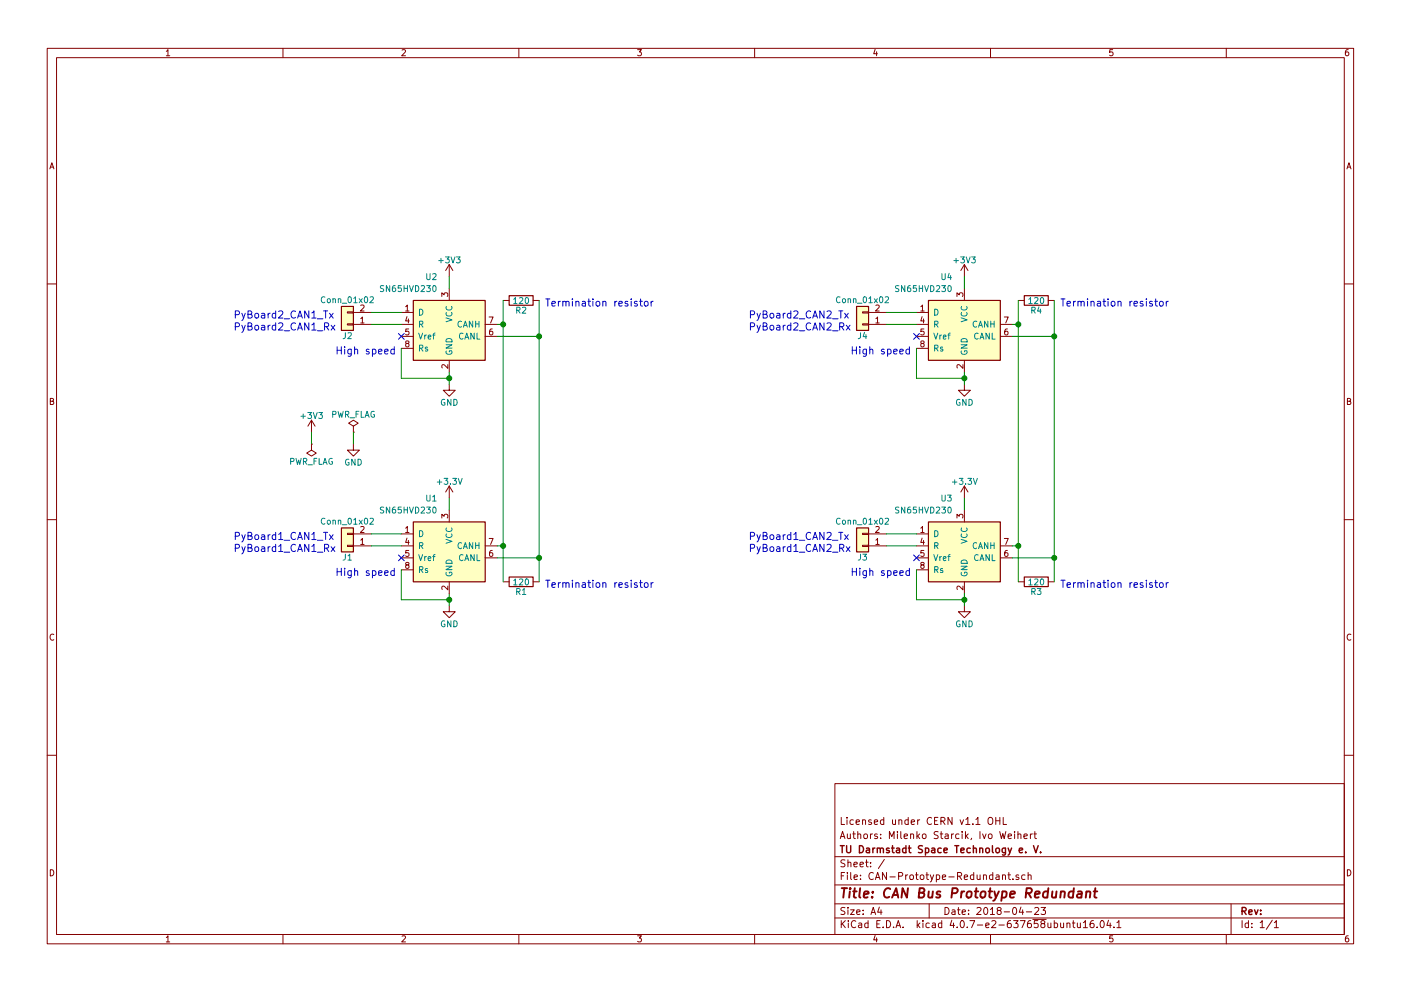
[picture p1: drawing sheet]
EESchema Schematic File Version 2
LIBS:power
LIBS:device
LIBS:switches
LIBS:relays
LIBS:motors
LIBS:transistors
LIBS:conn
LIBS:linear
LIBS:regul
LIBS:74xx
LIBS:cmos4000
LIBS:adc-dac
LIBS:memory
LIBS:xilinx
LIBS:microcontrollers
LIBS:dsp
LIBS:microchip
LIBS:analog_switches
LIBS:motorola
LIBS:texas
LIBS:intel
LIBS:audio
LIBS:interface
LIBS:digital-audio
LIBS:philips
LIBS:display
LIBS:cypress
LIBS:siliconi
LIBS:opto
LIBS:atmel
LIBS:contrib
LIBS:valves
LIBS:CAN-Prototype-Redundant-cache
EELAYER 25 0
EELAYER END
$Descr A4 11693 8268
encoding utf-8
Sheet 1 1
Title "CAN Bus Prototype Redundant"
Date "2018-04-23"
Rev ""
Comp "TU Darmstadt Space Technology e. V."
Comment1 "Authors: Milenko Starcik, Ivo Weihert"
Comment2 "Licensed under CERN v1.1 OHL"
Comment3 ""
Comment4 ""
$EndDescr
$Comp
L GND #PWR01
U 1 1
P 3750 5050
F 0 "#PWR01" H 3750 4800 50  0001 C CNN
F 1 "GND" H 3750 4900 50  0000 C CNN
F 2 "" H 3750 5050 50  0001 C CNN
F 3 "" H 3750 5050 50  0001 C CNN
	1    3750 5050
	1    0    0    -1  
$EndComp
$Comp
L +3.3V #PWR02
U 1 1
P 3750 4150
F 0 "#PWR02" H 3750 4000 50  0001 C CNN
F 1 "+3.3V" H 3750 4290 50  0000 C CNN
F 2 "" H 3750 4150 50  0001 C CNN
F 3 "" H 3750 4150 50  0001 C CNN
	1    3750 4150
	1    0    0    -1  
$EndComp
$Comp
L SN65HVD230 U2
U 1 1
P 3750 2700
F 0 "U2" H 3650 3100 50  0000 R CNN
F 1 "SN65HVD230" H 3650 3000 50  0000 R CNN
F 2 "Housings_SOIC:SOIC-8_3.9x4.9mm_Pitch1.27mm" H 3750 2200 50  0001 C CNN
F 3 "" H 3650 3100 50  0001 C CNN
	1    3750 2700
	1    0    0    -1  
$EndComp
$Comp
L R R2
U 1 1
P 4350 2500
F 0 "R2" V 4430 2500 50  0000 C CNN
F 1 "120" V 4350 2500 50  0000 C CNN
F 2 "" V 4280 2500 50  0001 C CNN
F 3 "" H 4350 2500 50  0001 C CNN
	1    4350 2500
	0    1    1    0   
$EndComp
$Comp
L R R1
U 1 1
P 4350 4850
F 0 "R1" V 4430 4850 50  0000 C CNN
F 1 "120" V 4350 4850 50  0000 C CNN
F 2 "" V 4280 4850 50  0001 C CNN
F 3 "" H 4350 4850 50  0001 C CNN
	1    4350 4850
	0    1    1    0   
$EndComp
$Comp
L SN65HVD230 U1
U 1 1
P 3750 4550
F 0 "U1" H 3650 4950 50  0000 R CNN
F 1 "SN65HVD230" H 3650 4850 50  0000 R CNN
F 2 "Housings_SOIC:SOIC-8_3.9x4.9mm_Pitch1.27mm" H 3750 4050 50  0001 C CNN
F 3 "" H 3650 4950 50  0001 C CNN
	1    3750 4550
	1    0    0    -1  
$EndComp
Wire Wire Line
	3750 4150 3750 4250
Wire Wire Line
	3750 4950 3750 5050
$Comp
L +3V3 #PWR03
U 1 1
P 3750 2300
F 0 "#PWR03" H 3750 2150 50  0001 C CNN
F 1 "+3V3" H 3750 2440 50  0000 C CNN
F 2 "" H 3750 2300 50  0001 C CNN
F 3 "" H 3750 2300 50  0001 C CNN
	1    3750 2300
	1    0    0    -1  
$EndComp
$Comp
L GND #PWR04
U 1 1
P 3750 3200
F 0 "#PWR04" H 3750 2950 50  0001 C CNN
F 1 "GND" H 3750 3050 50  0000 C CNN
F 2 "" H 3750 3200 50  0001 C CNN
F 3 "" H 3750 3200 50  0001 C CNN
	1    3750 3200
	1    0    0    -1  
$EndComp
Wire Wire Line
	3750 2300 3750 2400
Wire Wire Line
	3750 3100 3750 3200
Wire Wire Line
	3350 2900 3350 3150
Wire Wire Line
	3350 3150 3750 3150
Connection ~ 3750 3150
Wire Wire Line
	3350 4750 3350 5000
Wire Wire Line
	3350 5000 3750 5000
Connection ~ 3750 5000
Wire Wire Line
	4200 2500 4200 4850
Connection ~ 4200 2700
Wire Wire Line
	4500 2500 4500 4850
Wire Wire Line
	4200 4550 4150 4550
Connection ~ 4200 4550
Wire Wire Line
	4150 2700 4200 2700
Wire Wire Line
	4500 2800 4150 2800
Wire Wire Line
	4150 4650 4500 4650
Connection ~ 4500 4650
Connection ~ 4500 2800
Text Notes 4550 2550 0    60   ~ 0
Termination resistor
Text Notes 4550 4900 0    60   ~ 0
Termination resistor
Text Notes 2800 2950 0    60   ~ 0
High speed
Text Notes 2800 4800 0    60   ~ 0
High speed
NoConn ~ 3350 2800
NoConn ~ 3350 4650
$Comp
L PWR_FLAG #FLG05
U 1 1
P 2950 3600
F 0 "#FLG05" H 2950 3675 50  0001 C CNN
F 1 "PWR_FLAG" H 2950 3750 50  0000 C CNN
F 2 "" H 2950 3600 50  0001 C CNN
F 3 "" H 2950 3600 50  0001 C CNN
	1    2950 3600
	1    0    0    -1  
$EndComp
$Comp
L PWR_FLAG #FLG06
U 1 1
P 2600 3700
F 0 "#FLG06" H 2600 3775 50  0001 C CNN
F 1 "PWR_FLAG" H 2600 3850 50  0000 C CNN
F 2 "" H 2600 3700 50  0001 C CNN
F 3 "" H 2600 3700 50  0001 C CNN
	1    2600 3700
	-1   0    0    1   
$EndComp
$Comp
L +3V3 #PWR07
U 1 1
P 2600 3600
F 0 "#PWR07" H 2600 3450 50  0001 C CNN
F 1 "+3V3" H 2600 3740 50  0000 C CNN
F 2 "" H 2600 3600 50  0001 C CNN
F 3 "" H 2600 3600 50  0001 C CNN
	1    2600 3600
	1    0    0    -1  
$EndComp
$Comp
L GND #PWR08
U 1 1
P 2950 3700
F 0 "#PWR08" H 2950 3450 50  0001 C CNN
F 1 "GND" H 2950 3550 50  0000 C CNN
F 2 "" H 2950 3700 50  0001 C CNN
F 3 "" H 2950 3700 50  0001 C CNN
	1    2950 3700
	1    0    0    -1  
$EndComp
Wire Wire Line
	2600 3600 2600 3700
Wire Wire Line
	2950 3600 2950 3700
$Comp
L Conn_01x02 J2
U 1 1
P 2900 2700
F 0 "J2" H 2900 2800 50  0000 C CNN
F 1 "Conn_01x02" H 2900 2500 50  0000 C CNN
F 2 "" H 2900 2700 50  0001 C CNN
F 3 "" H 2900 2700 50  0001 C CNN
	1    2900 2700
	-1   0    0    1   
$EndComp
$Comp
L Conn_01x02 J1
U 1 1
P 2900 4550
F 0 "J1" H 2900 4650 50  0000 C CNN
F 1 "Conn_01x02" H 2900 4350 50  0000 C CNN
F 2 "" H 2900 4550 50  0001 C CNN
F 3 "" H 2900 4550 50  0001 C CNN
	1    2900 4550
	-1   0    0    1   
$EndComp
Wire Wire Line
	3100 2600 3350 2600
Wire Wire Line
	3350 2700 3100 2700
Wire Wire Line
	3100 4450 3350 4450
Wire Wire Line
	3350 4550 3100 4550
Text Notes 1950 4500 0    60   ~ 0
PyBoard1_CAN1_Tx
Text Notes 1950 4600 0    60   ~ 0
PyBoard1_CAN1_Rx
Text Notes 1950 2650 0    60   ~ 0
PyBoard2_CAN1_Tx
Text Notes 1950 2750 0    60   ~ 0
PyBoard2_CAN1_Rx
$Comp
L GND #PWR?
U 1 1
P 8050 5050
F 0 "#PWR?" H 8050 4800 50  0001 C CNN
F 1 "GND" H 8050 4900 50  0000 C CNN
F 2 "" H 8050 5050 50  0001 C CNN
F 3 "" H 8050 5050 50  0001 C CNN
	1    8050 5050
	1    0    0    -1  
$EndComp
$Comp
L +3.3V #PWR?
U 1 1
P 8050 4150
F 0 "#PWR?" H 8050 4000 50  0001 C CNN
F 1 "+3.3V" H 8050 4290 50  0000 C CNN
F 2 "" H 8050 4150 50  0001 C CNN
F 3 "" H 8050 4150 50  0001 C CNN
	1    8050 4150
	1    0    0    -1  
$EndComp
$Comp
L SN65HVD230 U4
U 1 1
P 8050 2700
F 0 "U4" H 7950 3100 50  0000 R CNN
F 1 "SN65HVD230" H 7950 3000 50  0000 R CNN
F 2 "Housings_SOIC:SOIC-8_3.9x4.9mm_Pitch1.27mm" H 8050 2200 50  0001 C CNN
F 3 "" H 7950 3100 50  0001 C CNN
	1    8050 2700
	1    0    0    -1  
$EndComp
$Comp
L R R4
U 1 1
P 8650 2500
F 0 "R4" V 8730 2500 50  0000 C CNN
F 1 "120" V 8650 2500 50  0000 C CNN
F 2 "" V 8580 2500 50  0001 C CNN
F 3 "" H 8650 2500 50  0001 C CNN
	1    8650 2500
	0    1    1    0   
$EndComp
$Comp
L R R3
U 1 1
P 8650 4850
F 0 "R3" V 8730 4850 50  0000 C CNN
F 1 "120" V 8650 4850 50  0000 C CNN
F 2 "" V 8580 4850 50  0001 C CNN
F 3 "" H 8650 4850 50  0001 C CNN
	1    8650 4850
	0    1    1    0   
$EndComp
$Comp
L SN65HVD230 U3
U 1 1
P 8050 4550
F 0 "U3" H 7950 4950 50  0000 R CNN
F 1 "SN65HVD230" H 7950 4850 50  0000 R CNN
F 2 "Housings_SOIC:SOIC-8_3.9x4.9mm_Pitch1.27mm" H 8050 4050 50  0001 C CNN
F 3 "" H 7950 4950 50  0001 C CNN
	1    8050 4550
	1    0    0    -1  
$EndComp
Wire Wire Line
	8050 4150 8050 4250
Wire Wire Line
	8050 4950 8050 5050
$Comp
L +3V3 #PWR?
U 1 1
P 8050 2300
F 0 "#PWR?" H 8050 2150 50  0001 C CNN
F 1 "+3V3" H 8050 2440 50  0000 C CNN
F 2 "" H 8050 2300 50  0001 C CNN
F 3 "" H 8050 2300 50  0001 C CNN
	1    8050 2300
	1    0    0    -1  
$EndComp
$Comp
L GND #PWR?
U 1 1
P 8050 3200
F 0 "#PWR?" H 8050 2950 50  0001 C CNN
F 1 "GND" H 8050 3050 50  0000 C CNN
F 2 "" H 8050 3200 50  0001 C CNN
F 3 "" H 8050 3200 50  0001 C CNN
	1    8050 3200
	1    0    0    -1  
$EndComp
Wire Wire Line
	8050 2300 8050 2400
Wire Wire Line
	8050 3100 8050 3200
Wire Wire Line
	7650 2900 7650 3150
Wire Wire Line
	7650 3150 8050 3150
Connection ~ 8050 3150
Wire Wire Line
	7650 4750 7650 5000
Wire Wire Line
	7650 5000 8050 5000
Connection ~ 8050 5000
Wire Wire Line
	8500 2500 8500 4850
Connection ~ 8500 2700
Wire Wire Line
	8800 2500 8800 4850
Wire Wire Line
	8500 4550 8450 4550
Connection ~ 8500 4550
Wire Wire Line
	8450 2700 8500 2700
Wire Wire Line
	8800 2800 8450 2800
Wire Wire Line
	8450 4650 8800 4650
Connection ~ 8800 4650
Connection ~ 8800 2800
Text Notes 8850 2550 0    60   ~ 0
Termination resistor
Text Notes 8850 4900 0    60   ~ 0
Termination resistor
Text Notes 7100 2950 0    60   ~ 0
High speed
Text Notes 7100 4800 0    60   ~ 0
High speed
NoConn ~ 7650 2800
NoConn ~ 7650 4650
$Comp
L Conn_01x02 J4
U 1 1
P 7200 2700
F 0 "J4" H 7200 2800 50  0000 C CNN
F 1 "Conn_01x02" H 7200 2500 50  0000 C CNN
F 2 "" H 7200 2700 50  0001 C CNN
F 3 "" H 7200 2700 50  0001 C CNN
	1    7200 2700
	-1   0    0    1   
$EndComp
$Comp
L Conn_01x02 J3
U 1 1
P 7200 4550
F 0 "J3" H 7200 4650 50  0000 C CNN
F 1 "Conn_01x02" H 7200 4350 50  0000 C CNN
F 2 "" H 7200 4550 50  0001 C CNN
F 3 "" H 7200 4550 50  0001 C CNN
	1    7200 4550
	-1   0    0    1   
$EndComp
Wire Wire Line
	7400 2600 7650 2600
Wire Wire Line
	7650 2700 7400 2700
Wire Wire Line
	7400 4450 7650 4450
Wire Wire Line
	7650 4550 7400 4550
Text Notes 6250 4500 0    60   ~ 0
PyBoard1_CAN2_Tx
Text Notes 6250 4600 0    60   ~ 0
PyBoard1_CAN2_Rx
Text Notes 6250 2650 0    60   ~ 0
PyBoard2_CAN2_Tx
Text Notes 6250 2750 0    60   ~ 0
PyBoard2_CAN2_Rx
$EndSCHEMATC
